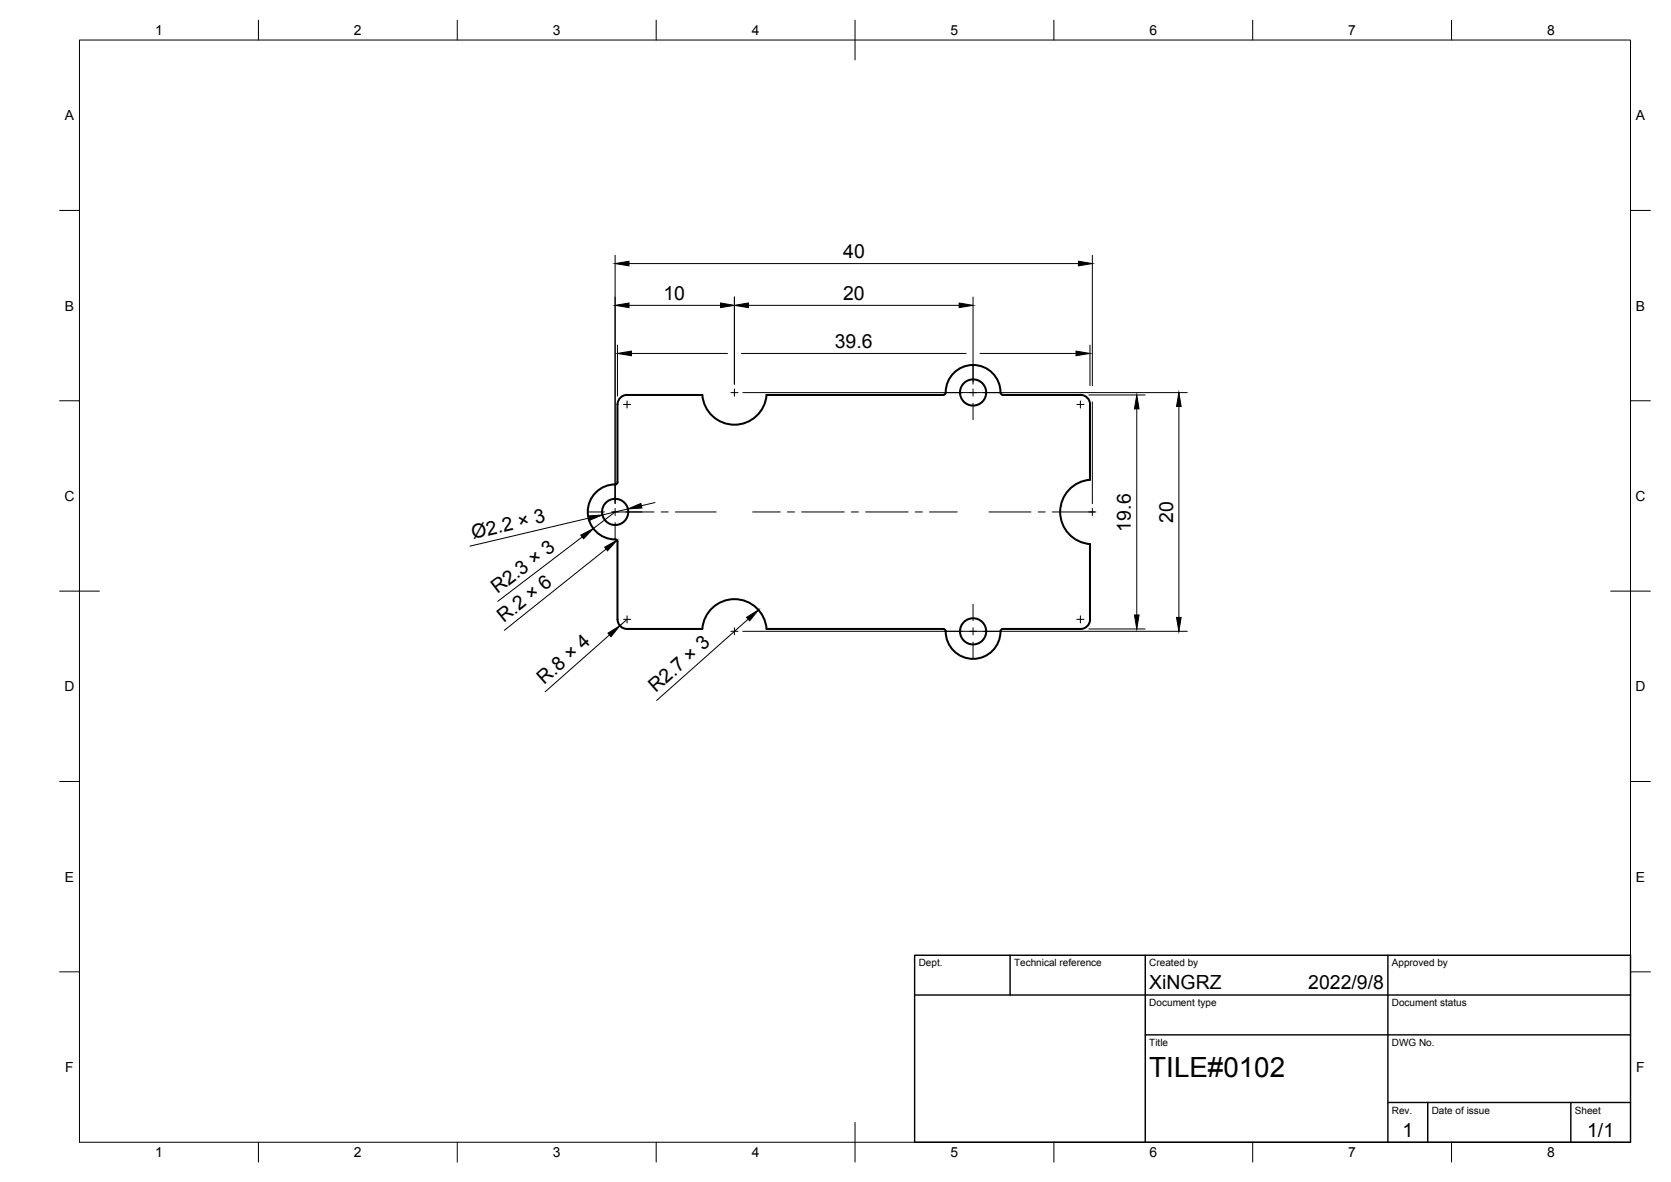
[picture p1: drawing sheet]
<svg xmlns="http://www.w3.org/2000/svg" width="420mm" height="297mm" viewBox="0 0 420 297" stroke-linecap="round" stroke-linejoin="round" font-family="sans-serif">
<!-- layer: S -->
<g fill="none" stroke="#000" stroke-width=".51">
<path d="M252.2 99.3l19.5-.1a2.4 2.4 0 0 1 2.4 2.4v19a8.1 8.1 0 0 0-7.5 8 8.1 8.1 0 0 0 7.5 8.1v19a2.36 2.36 0 0 1-2.4 2.4h-19.5M252.2 99.2l-.6-.3a6.9 6.9 0 0 0-6.9-7.2 6.9 6.9 0 0 0-7 7.2l-.5 .4-44.5-.1a8.1 8.1 0 0 1-8 7.5 8.1 8.1 0 0 1-8.1-7.4l-18.9-.1a2.4 2.4 0 0 0-2.4 2.4v19.6M154.7 135.5l.4 .2 .2 .4v19.6a2.44 2.44 0 0 0 2.4 2.4h18.9M155.3 121.2l-.4 .5a6.9 6.9 0 0 0-7.1 6.8 6.9 6.9 0 0 0 6.9 7.1M252.2 158.1l-.6 .3a6.9 6.9 0 0 1-6.9 7.2 6.9 6.9 0 0 1-7-7.2l-.5-.3h-44.5a8.1 8.1 0 0 0-8-7.5 8.1 8.1 0 0 0-8.1 7.5"/>
<circle cx="244.7" cy="98.6" r="3.3"/>
<circle cx="154.7" cy="128.6" r="3.3"/>
<circle cx="244.7" cy="158.7" r="3.3"/>
</g>
<!-- layer: Border -->
<g fill="none" stroke="#000" stroke-width=".25">
<path d="M20 10.1h390v276.9h-390zM65 5.1v5M115 5.1v5M165 5.1v5M215 5.1v10M265 5.1v5M315 5.1v5M365 5.1v5M15 52.9h5M410 52.9h5M15 100.7h5M410 100.7h5"/>
<path d="M15 148.6h10M405 148.6h10M15 196.4h5M410 196.4h5M15 244.2h5M410 244.2h5M65 287v5M115 287v5M165 287v5M215 282.1v9.9M265 287v5M315 287v5"/>
<path d="M365 287v5"/>
</g>
<!-- layer: TitleBlock -->
<path d="M230 240.1h180v46.9h-180zM230 250h180M254 240.1v9.9M288 240.1v46.9M349 240.1v46.9M288 260.1h122M349 277.1h61M359 277.1v9.9M395 277.1v9.9" fill="none" stroke="#000" stroke-width=".36"/>
<!-- layer: Dimensions -->
<g fill="none" stroke="#000" stroke-width=".25">
<path d="M154.7 64.1v62.5M158.2 66.2h113M158.2 76.7h23M184.7 74.6v21.9M188.2 76.7h53M244.7 74.6v21.9M274.7 64.1v32.8M155.3 86.7v12.9M158.8 88.8h24.1M186.4 88.8h56.5M186.8 98.7h111.7M246.4 88.8h24.2"/>
<path d="M273.8 99.3h14.1M274.1 86.7v10.2M274.7 101v25.6M285.8 102.8v51.7M296.4 102.2v53M146.4 134.9l-21.2 16.2M148 130.2l-29.8 7.1M152.4 138l-25.6 20.4M154.7 128.7l-5.5 4.1M157.9 127.9l-6.5 1.5M164.7 126.3l-3.4 .8M153.2 159.6l-16.1 14.2"/>
<path d="M157.7 155.6l-1.8 1.6M186.8 158.7h111.7M188.1 155.6l-23 20.4M273.8 158.1h14.1"/>
</g>
<g fill="#000" stroke="#000" stroke-width=".25">
<path d="M154.7 66.2l3.5-.6v1.2zM154.7 76.7l3.5-.6v1.2zM181.2 76.1l3.5 .6-3.5 .6zM184.7 76.7l3.5-.6v1.2zM241.2 76.1l3.5 .6-3.5 .6zM271.2 65.6l3.5 .6-3.5 .6zM155.3 88.8l3.5-.6v1.2zM270.6 88.2l3.5 .6-3.5 .6zM285.8 99.3l.6 3.5h-1.2zM296.4 98.7l.6 3.5h-1.2zM146 134.5l3.2-1.7-2.5 2.6zM147.9 129.7l3.5-.3-3.2 1.4z"/>
<path d="M152 137.5l3.1-1.7-2.3 2.6zM157.9 127.9l3.2-1.4 .3 1.2zM152.9 159.1l3-1.9-2.3 2.8zM187.7 155.2l3-1.9-2.2 2.7zM285.2 154.5h1.2l-.6 3.6zM295.8 155.2h1.2l-.6 3.5z"/>
</g>
<!-- layer: Center Lines -->
<g fill="none" stroke="#000" stroke-width=".25">
<path d="M183.8 98.7h1.8M184.7 97.8v1.8M237.9 98.7h4.1M243.8 98.7h1.8M244.7 91.8v4.2M244.7 97.8v1.8M247.3 98.7h4.2M156.8 101.6h1.8M157.7 100.8v1.7M244.7 101.3v4.2M270.8 101.6h1.8M271.7 100.8v1.7"/>
<path d="M147.9 128.7h4.1M153.8 128.7h10.6M154.7 121.9v4.1M154.7 127.8v1.7M154.7 131.3v4.2M166.2 128.7h1.8M169.8 128.7h10.3M189.3 128.7h6.9M198 128.7h1.8M201.5 128.7h10.8M214.1 128.7h1.7M217.6 128.7h10.7"/>
<path d="M230.1 128.7h1.8M233.7 128.7h7M248.7 128.7h10.5M261 128.7h1.8M264.6 128.7h10.9M274.7 127.8v1.7M156.8 155.6h1.8M157.7 154.8v1.8M183.8 158.7h1.8M184.7 157.8v1.7M237.9 158.7h4.1M243.8 158.7h1.8"/>
<path d="M244.7 151.9v4.1M244.7 157.8v1.7M247.3 158.7h4.2M270.8 155.6h1.8M271.7 154.8v1.8M244.7 161.3v4.1"/>
</g>
<text font-size="7" x="289" y="270.6">TILE#0102</text>
<g font-size="4.9">
<text x="212" y="64.8">40</text>
<text x="166.8" y="75.3">10</text>
<text x="212" y="75.3">20</text>
<text x="209.9" y="87.4">39.6</text>
<text x="295" y="131.3" transform="rotate(-90 295 131.3)">20</text>
<text x="119" y="135.5" transform="rotate(-13 119 135.5)">Ø2.2 × 3</text>
<text x="284.4" y="133.6" transform="rotate(-90 284.4 133.6)">19.6</text>
<text x="125.1" y="149.3" transform="rotate(-37 125.1 149.3)">R2.3 × 3</text>
<text x="126.7" y="156.6" transform="rotate(-39 126.7 156.6)">R.2 × 6</text>
<text x="136.9" y="172.1" transform="rotate(-41 136.9 172.1)">R.8 × 4</text>
<text x="164.9" y="174.3" transform="rotate(-42 164.9 174.3)">R2.7 × 3</text>
<text x="289" y="248.5">XiNGRZ</text>
<text x="329" y="248.5">2022/9/8</text>
<text x="352.6" y="285.7">1</text>
<text x="399.1" y="285.7">1/1</text>
</g>
<g font-size="3.5">
<text x="39" y="8.8">1</text>
<text x="89" y="8.8">2</text>
<text x="139" y="8.8">3</text>
<text x="189" y="8.8">4</text>
<text x="239" y="8.8">5</text>
<text x="289" y="8.8">6</text>
<text x="339" y="8.8">7</text>
<text x="389" y="8.8">8</text>
<text x="16.3" y="30.2">A</text>
<text x="411.3" y="30.2">A</text>
<text x="16.3" y="78">B</text>
<text x="411.3" y="78">B</text>
<text x="16.2" y="125.9">C</text>
<text x="411.2" y="125.9">C</text>
<text x="16.2" y="173.7">D</text>
<text x="411.2" y="173.7">D</text>
<text x="16.3" y="221.6">E</text>
<text x="411.3" y="221.6">E</text>
<text x="16.4" y="269.4">F</text>
<text x="411.4" y="269.4">F</text>
<text x="39" y="290.8">1</text>
<text x="89" y="290.8">2</text>
<text x="139" y="290.8">3</text>
<text x="189" y="290.8">4</text>
<text x="239" y="290.8">5</text>
<text x="289" y="290.8">6</text>
<text x="339" y="290.8">7</text>
<text x="389" y="290.8">8</text>
</g>
<g font-size="2.5">
<text x="231" y="242.9">Dept.</text>
<text x="255" y="242.9">Technical reference</text>
<text x="289" y="242.9">Created by</text>
<text x="350" y="242.9">Approved by</text>
<text x="289" y="252.8">Document type</text>
<text x="350" y="252.8">Document status</text>
<text x="289" y="262.9">Title</text>
<text x="350" y="262.9">DWG No.</text>
<text x="350" y="279.9">Rev.</text>
<text x="360" y="279.9">Date of issue</text>
<text x="396" y="279.9">Sheet</text>
</g>
</svg>
